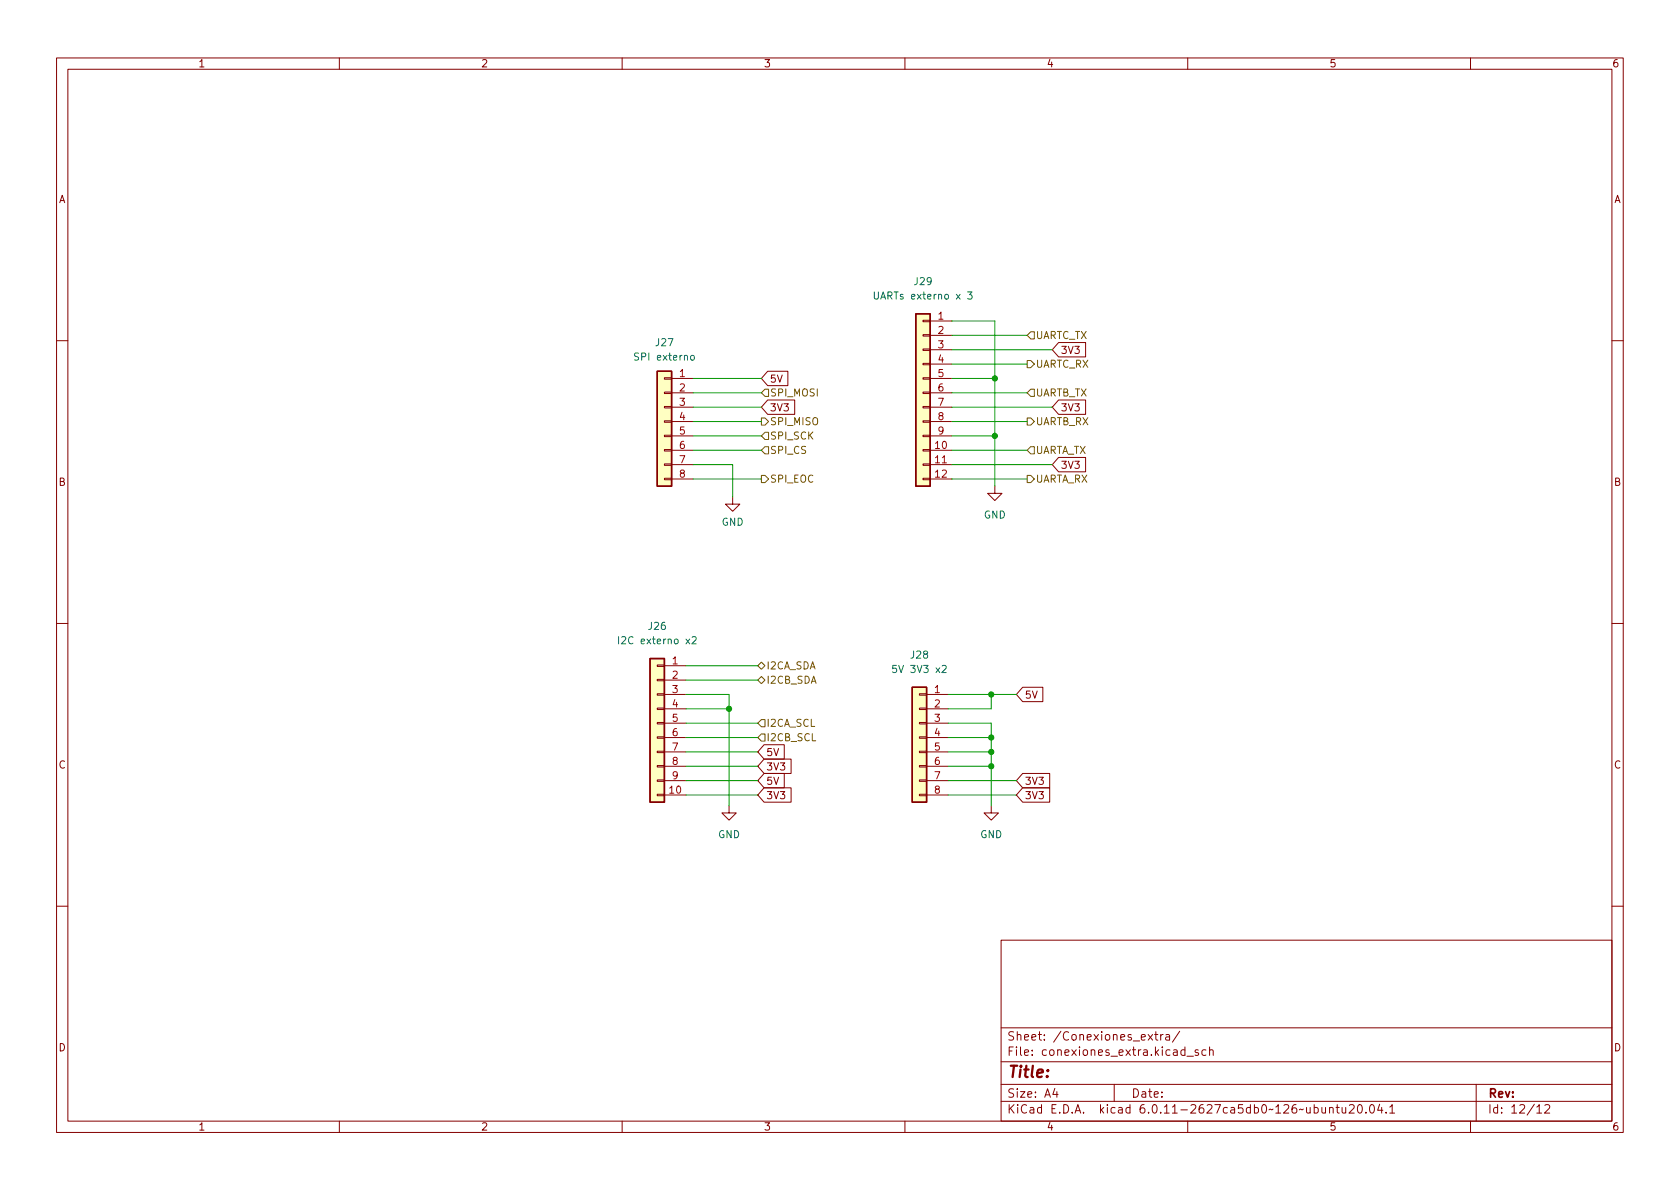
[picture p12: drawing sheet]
<svg xmlns="http://www.w3.org/2000/svg" width="297mm" height="210mm" viewBox="0 0 297 210" stroke-linecap="round" stroke-linejoin="round" font-family="sans-serif">
<g fill="none" stroke="#840000" stroke-width=".18">
<path d="M10 10.2h277v190.1h-277zM12 12.2h273v186.1h-273zM60 10.2v2M110 10.2v2M160 10.2v2M210 10.2v2M260 10.2v2M163.2 59.2h1.3v.2h-1.3zM163.2 56.6h1.3v.3h-1.3zM164.5 56.8h3.8M164.5 59.3h3.8M10 60.2h2"/>
<path d="M117.5 79.5h1.2v.3h-1.2zM117.5 77h1.2v.2h-1.2zM117.5 74.4h1.2v.3h-1.2zM117.5 71.9h1.2v.2h-1.2zM117.5 69.3h1.2v.3h-1.2zM117.5 66.8h1.2v.3h-1.2zM118.7 66.9h3.9M118.7 69.5h3.9M118.7 72h3.9M118.7 74.5h3.9M118.7 77.1h3.9M118.7 79.6h3.9"/>
<path d="M135.7 70.7h4.8v2.6h-4.8l-1.1-1.3zM135.7 65.7h3.6v2.5h-3.6l-1.1-1.3zM163.2 79.5h1.3v.3h-1.3zM163.2 77h1.3v.2h-1.3zM163.2 74.4h1.3v.3h-1.3zM163.2 71.9h1.3v.2h-1.3zM163.2 69.3h1.3v.3h-1.3zM163.2 66.8h1.3v.3h-1.3zM163.2 64.3h1.3v.2h-1.3zM163.2 61.7h1.3v.3h-1.3zM164.5 66.9h3.8M164.5 69.5h3.8"/>
<path d="M164.5 72h3.8M164.5 74.5h3.8M164.5 77.1h3.8M164.5 79.6h3.8M164.5 61.8h3.8M164.5 64.4h3.8M187.2 70.7h4.7v2.6h-4.7l-1.1-1.3zM187.2 60.6h4.7v2.5h-4.7l-1.1-1.3zM285 60.2h2M117.5 84.6h1.2v.2h-1.2zM117.5 82h1.2v.3h-1.2zM118.7 82.2h3.9"/>
<path d="M118.7 84.7h3.9M129.5 87.9v1.2h-1.2l1.2 1.3 1.3-1.3h-1.3M163.2 84.6h1.3v.2h-1.3zM163.2 82h1.3v.3h-1.3zM164.5 82.2h3.8M164.5 84.7h3.8M175.9 86v1.2h1.3l-1.3 1.3-1.3-1.3h1.3M187.2 80.9h4.7v2.5h-4.7l-1.1-1.2zM10 110.2h2M116.2 117.6h1.3v.3h-1.3zM117.5 117.7h3.8M285 110.2h2"/>
<path d="M116.2 137.9h1.3v.3h-1.3zM116.2 135.4h1.3v.2h-1.3zM116.2 132.8h1.3v.3h-1.3zM116.2 130.3h1.3v.3h-1.3zM116.2 127.8h1.3v.2h-1.3zM116.2 125.2h1.3v.3h-1.3zM116.2 122.7h1.3v.2h-1.3zM116.2 120.1h1.3v.3h-1.3zM117.5 120.3h3.8M117.5 122.8h3.8M117.5 125.3h3.8M117.5 127.9h3.8"/>
<path d="M117.5 130.4h3.8M117.5 133h3.8M117.5 135.5h3.8M117.5 138h3.8M135.1 134.2h4.8v2.6h-4.8l-1.1-1.3zM135.1 139.3h4.8v2.6h-4.8l-1.1-1.3zM135.1 136.8h3.6v2.5h-3.6l-1.1-1.3zM135.1 131.7h3.6v2.5h-3.6l-1.1-1.2zM162.6 137.9h1.2v.3h-1.2zM162.6 135.4h1.2v.2h-1.2zM162.6 132.8h1.2v.3h-1.2zM162.6 130.3h1.2v.3h-1.2z"/>
<path d="M162.6 127.8h1.2v.2h-1.2zM162.6 125.2h1.2v.3h-1.2zM162.6 122.7h1.2v.2h-1.2zM163.8 122.8h3.8M163.8 125.3h3.8M163.8 127.9h3.8M163.8 130.4h3.8M163.8 133h3.8M163.8 135.5h3.8M163.8 138h3.8M180.8 121.5h3.6v2.6h-3.6l-1.1-1.3zM180.8 136.8h4.8v2.5h-4.8l-1.1-1.3z"/>
<path d="M180.8 139.3h4.8v2.6h-4.8l-1.1-1.3zM116.2 140.5h1.3v.2h-1.3zM117.5 140.6h3.8M128.9 142.5v1.3h1.3l-1.3 1.2-1.3-1.2h1.3M162.6 140.5h1.2v.2h-1.2zM163.8 140.6h3.8M175.3 142.5v1.3h1.2l-1.2 1.2-1.3-1.2h1.3M10 160.2h2M177 166.3h108v32h-108zM285 160.2h2M60 198.3v2M110 198.3v2"/>
<path d="M160 198.3v2M177 194.8h108M177 191.8h108M177 187.8h108M177 181.8h108M182.5 186.5v.1M182.5 185.7v.1M184.6 183.8v.1M184.6 183v.1M197 191.8v3M205.2 182.9v1M205.6 182.9l-.2 .1-.2 .2"/>
<path d="M206.1 183h.6l.1 .9M206.8 183.3l-.5 .1a.29 .29 0 0 0-.2 .2 .29 .29 0 0 0 .2 .3h.5M208.6 182.4l-1.3 1.9M210 198.3v2M211.9 185.7l-.4-.1-.2 .2 .1 .3 .5 .1v.4h-.6M213.2 185.7l-.4-.1-.3 .3v.4l.1 .3h.6M213.9 185.8l.2-.2 .3 .1 .1 .9M213.9 185.1v1.5M238.6 195.5l.5-.2 .3 .2v.3l-.9 1h.9M240.2 195.4l.2-.1a.81 .81 0 0 1 .5 .7 .81 .81 0 0 1-.3 .8h-.1a.81 .81 0 0 1-.6-.6 .81 .81 0 0 1 .3-.8zM241.5 196.7v.1M242.4 195.4l.1-.1a.81 .81 0 0 1 .6 .7 .81 .81 0 0 1-.3 .8h-.2a.81 .81 0 0 1-.5-.6 .81 .81 0 0 1 .3-.8z"/>
<path d="M243.9 195.3l-.3 1h.9M244.3 195.8v1M245.1 196.7v.1M245.7 195.8l.4-.5v1.5M245.7 196.8h.9M260 198.3v2M261 191.8v6.5M273.1 195.5l.6-.2 .2 .2 .1 .3-.9 1h.9"/>
</g>
<g fill="#ffffc2" stroke="#ffffc2" stroke-width=".18">
<path d="M116.2 65.7h2.5v20.3h-2.5z"/>
<path d="M114.9 116.5h2.6v25.4h-2.6z"/>
<path d="M161.3 121.5h2.5v20.4h-2.5z"/>
<path d="M161.9 55.5h2.6v30.5h-2.6z"/>
</g>
<path d="M161.9 55.5h2.6v30.5h-2.6zM116.2 65.7h2.5v20.3h-2.5zM114.9 116.5h2.6v25.4h-2.6zM161.3 121.5h2.5v20.4h-2.5z" fill="none" stroke="#840000" stroke-width=".25"/>
<path d="M167.2 52.1l.3-.1 .2 .3v.4l-.2 .2-.3-.1-.2-.1zM122.2 63l.1-.2 .4 .2 .1 .4-.2 .2-.3 .1-.1-.1zM119.3 113.1l.2-.1 .3 .1 .1 .5-.1 .2-.3 .1-.2-.2z" fill="none" stroke="#006464" stroke-width=".18"/>
<path d="M166.6 81.8h.7" fill="none" stroke="#a90000" stroke-width=".18"/>
<g fill="none" stroke="#725600" stroke-width=".18">
<path d="M182.2 58.7h.7v1.2h-.7l-.6-.6zM134.6 79.6l.7-.6h.6v1.3h-.6zM134.6 73.9h.7l.6 .6-.6 .7h-.7zM134.6 77.1l.7-.7h.6v1.3h-.6zM135.3 68.8h.6v1.3h-.6l-.7-.6zM181.6 63.7h.6l.7 .7-.7 .6h-.6zM181.6 73.9h.6l.7 .6-.7 .7h-.6zM182.2 68.8h.7v1.3h-.7l-.6-.6zM182.2 79h.7v1.3h-.7l-.6-.7zM134.6 84.1h.7l.6 .6-.6 .6h-.7zM181.6 84.1h.6l.7 .6-.7 .6h-.6zM134 117.7l.6-.6 .7 .6-.7 .7z"/>
<path d="M134 120.3l.6-.7 .7 .7-.7 .6zM134.6 127.2h.7v1.3h-.7l-.6-.6zM134.6 129.8h.7v1.3h-.7l-.6-.7z"/>
</g>
<g fill="none" stroke="#009600" stroke-width=".18">
<path d="M168.3 56.8h7.6v29.2M168.3 59.3h13.3M122.6 79.6h12M122.6 74.5h12M122.6 72h12M122.6 77.1h12M122.6 66.9h12M122.6 69.5h12M168.3 79.6h13.3M168.3 74.5h13.3M168.3 72h17.8M168.3 77.1h7.6"/>
<path d="M168.3 66.9h7.6M168.3 64.4h13.3M168.3 69.5h13.3M168.3 61.8h17.8M122.6 82.2h6.9v5.7M122.6 84.7h12M168.3 82.2h17.8M168.3 84.7h13.3M121.3 117.7h12.7M121.3 138h12.7M121.3 133h12.7M121.3 135.5h12.7"/>
<path d="M121.3 130.4h12.7M121.3 122.8h7.6v19.7M121.3 127.9h12.7M121.3 125.3h7.6M121.3 120.3h12.7M167.6 138h12.1M167.6 133h7.7M167.6 135.5h7.7M167.6 130.4h7.7M167.6 127.9h7.7v14.6M167.6 122.8h12.1M175.3 122.8v2.5h-7.7"/>
<path d="M121.3 140.6h12.7M167.6 140.6h12.1"/>
</g>
<g fill="#009600" stroke="#009600" stroke-width=".18">
<circle cx="175.3" cy="133" r=".46"/>
<circle cx="175.3" cy="130.4" r=".46"/>
<circle cx="128.9" cy="125.3" r=".46"/>
<circle cx="175.3" cy="135.5" r=".46"/>
<circle cx="175.3" cy="122.8" r=".46"/>
<circle cx="175.9" cy="77.1" r=".46"/>
<circle cx="175.9" cy="66.9" r=".46"/>
</g>
<text font-size="2.8" fill="#840000" x="178" y="191.2">Title:</text>
<g font-size="2.1" fill="#840000">
<text x="178" y="184.5">Sheet:</text>
<text x="186.2" y="184.5">/Conexiones_extra/</text>
<text x="178" y="187.2">File:</text>
<text x="184.4" y="187.2">conexiones_extra.kicad_sch</text>
<text x="178" y="197.4">KiCad</text>
<text x="178" y="194.6">Size:</text>
<text x="184.7" y="194.6">A4</text>
<text x="185.7" y="197.4">E.D.A.</text>
<text x="194.6" y="197.4">kicad</text>
<text x="200" y="194.6">Date:</text>
<text x="201.8" y="197.4">6.0.11-2627ca5db0~126~ubuntu20.04.1</text>
<text x="263" y="194.6">Rev:</text>
<text x="263" y="197.4">Id:</text>
<text x="267.1" y="197.4">12/12</text>
</g>
<g font-size="1.8" fill="#840000">
<text x="35" y="12.3">1</text>
<text x="85" y="12.3">2</text>
<text x="135" y="12.3">3</text>
<text x="185" y="12.3">4</text>
<text x="235" y="12.3">5</text>
<text x="285" y="12.3">6</text>
<text x="10.4" y="36.3">A</text>
<text x="285.4" y="36.3">A</text>
<text x="187.5" y="63">3V3</text>
<text x="136" y="68">5V</text>
<text x="136" y="73.1">3V3</text>
<text x="187.5" y="73.1">3V3</text>
<text x="187.5" y="83.3">3V3</text>
<text x="10.3" y="86.3">B</text>
<text x="285.3" y="86.3">B</text>
<text x="181.1" y="123.9">5V</text>
<text x="10.3" y="136.3">C</text>
<text x="135.4" y="136.6">3V3</text>
<text x="135.4" y="134.1">5V</text>
<text x="285.3" y="136.3">C</text>
<text x="135.4" y="141.7">3V3</text>
<text x="135.4" y="139.2">5V</text>
<text x="181.1" y="139.2">3V3</text>
<text x="181.1" y="141.7">3V3</text>
<text x="10.3" y="186.3">D</text>
<text x="285.3" y="186.3">D</text>
<text x="35" y="200.3">1</text>
<text x="85" y="200.3">2</text>
<text x="135" y="200.3">3</text>
<text x="185" y="200.3">4</text>
<text x="235" y="200.3">5</text>
<text x="285" y="200.3">6</text>
</g>
<g font-size="1.8" fill="#006464">
<text x="154.2" y="53.3">UARTs externo</text>
<text x="161.4" y="50.8">J29</text>
<text x="169.1" y="53.3">x</text>
<text x="171.3" y="53.3">3</text>
<text x="111.9" y="64.1">SPI</text>
<text x="115.7" y="61.6">J27</text>
<text x="116.1" y="64.1">externo</text>
<text x="127.5" y="93.3">GND</text>
<text x="173.9" y="92.1">GND</text>
<text x="114.4" y="111.8">J26</text>
<text x="109" y="114.3">I2C</text>
<text x="113.2" y="114.3">externo</text>
<text x="121.3" y="114.3">x2</text>
<text x="157.5" y="119.4">5V</text>
<text x="160.8" y="116.8">J28</text>
<text x="160.9" y="119.4">3V3</text>
<text x="165.5" y="119.4">x2</text>
<text x="126.9" y="148.6">GND</text>
<text x="173.2" y="148.6">GND</text>
</g>
<g font-size="1.8" fill="#a90000">
<text x="165.7" y="56.5">1</text>
<text x="165.7" y="59">2</text>
<text x="165.7" y="61.6">3</text>
<text x="165.7" y="64.1">4</text>
<text x="120" y="66.7">1</text>
<text x="120" y="69.2">2</text>
<text x="120" y="71.7">3</text>
<text x="165.7" y="66.7">5</text>
<text x="165.7" y="69.2">6</text>
<text x="165.7" y="71.7">7</text>
<text x="120" y="74.3">4</text>
<text x="120" y="76.8">5</text>
<text x="165.7" y="74.3">8</text>
<text x="165.7" y="76.8">9</text>
<text x="120" y="79.4">6</text>
<text x="120" y="81.9">7</text>
<text x="165.1" y="79.4">10</text>
<text x="165.1" y="81.9">11</text>
<text x="120" y="84.4">8</text>
<text x="165.1" y="84.4">12</text>
<text x="118.7" y="117.5">1</text>
<text x="118.7" y="120">2</text>
<text x="118.7" y="122.5">3</text>
<text x="118.7" y="125.1">4</text>
<text x="165.1" y="122.5">1</text>
<text x="165.1" y="125.1">2</text>
<text x="118.7" y="127.6">5</text>
<text x="118.7" y="130.2">6</text>
<text x="165.1" y="127.6">3</text>
<text x="165.1" y="130.2">4</text>
<text x="118.7" y="132.7">7</text>
<text x="118.7" y="135.2">8</text>
<text x="118.7" y="137.8">9</text>
<text x="165.1" y="132.7">5</text>
<text x="165.1" y="135.2">6</text>
<text x="165.1" y="137.8">7</text>
<text x="118.1" y="140.3">10</text>
<text x="165.1" y="140.3">8</text>
</g>
<g font-size="1.8" fill="#725600">
<text x="183.1" y="60.3">UARTC_TX</text>
<text x="183.1" y="65.4">UARTC_RX</text>
<text x="136.1" y="70.5">SPI_MOSI</text>
<text x="183.1" y="70.5">UARTB_TX</text>
<text x="136.1" y="75.6">SPI_MISO</text>
<text x="183.1" y="75.6">UARTB_RX</text>
<text x="136.1" y="80.6">SPI_CS</text>
<text x="136.1" y="78.1">SPI_SCK</text>
<text x="183.1" y="80.6">UARTA_TX</text>
<text x="136.1" y="85.7">SPI_EOC</text>
<text x="183.1" y="85.7">UARTA_RX</text>
<text x="135.4" y="118.7">I2CA_SDA</text>
<text x="135.4" y="121.3">I2CB_SDA</text>
<text x="135.4" y="128.9">I2CA_SCL</text>
<text x="135.4" y="131.4">I2CB_SCL</text>
</g>
</svg>
